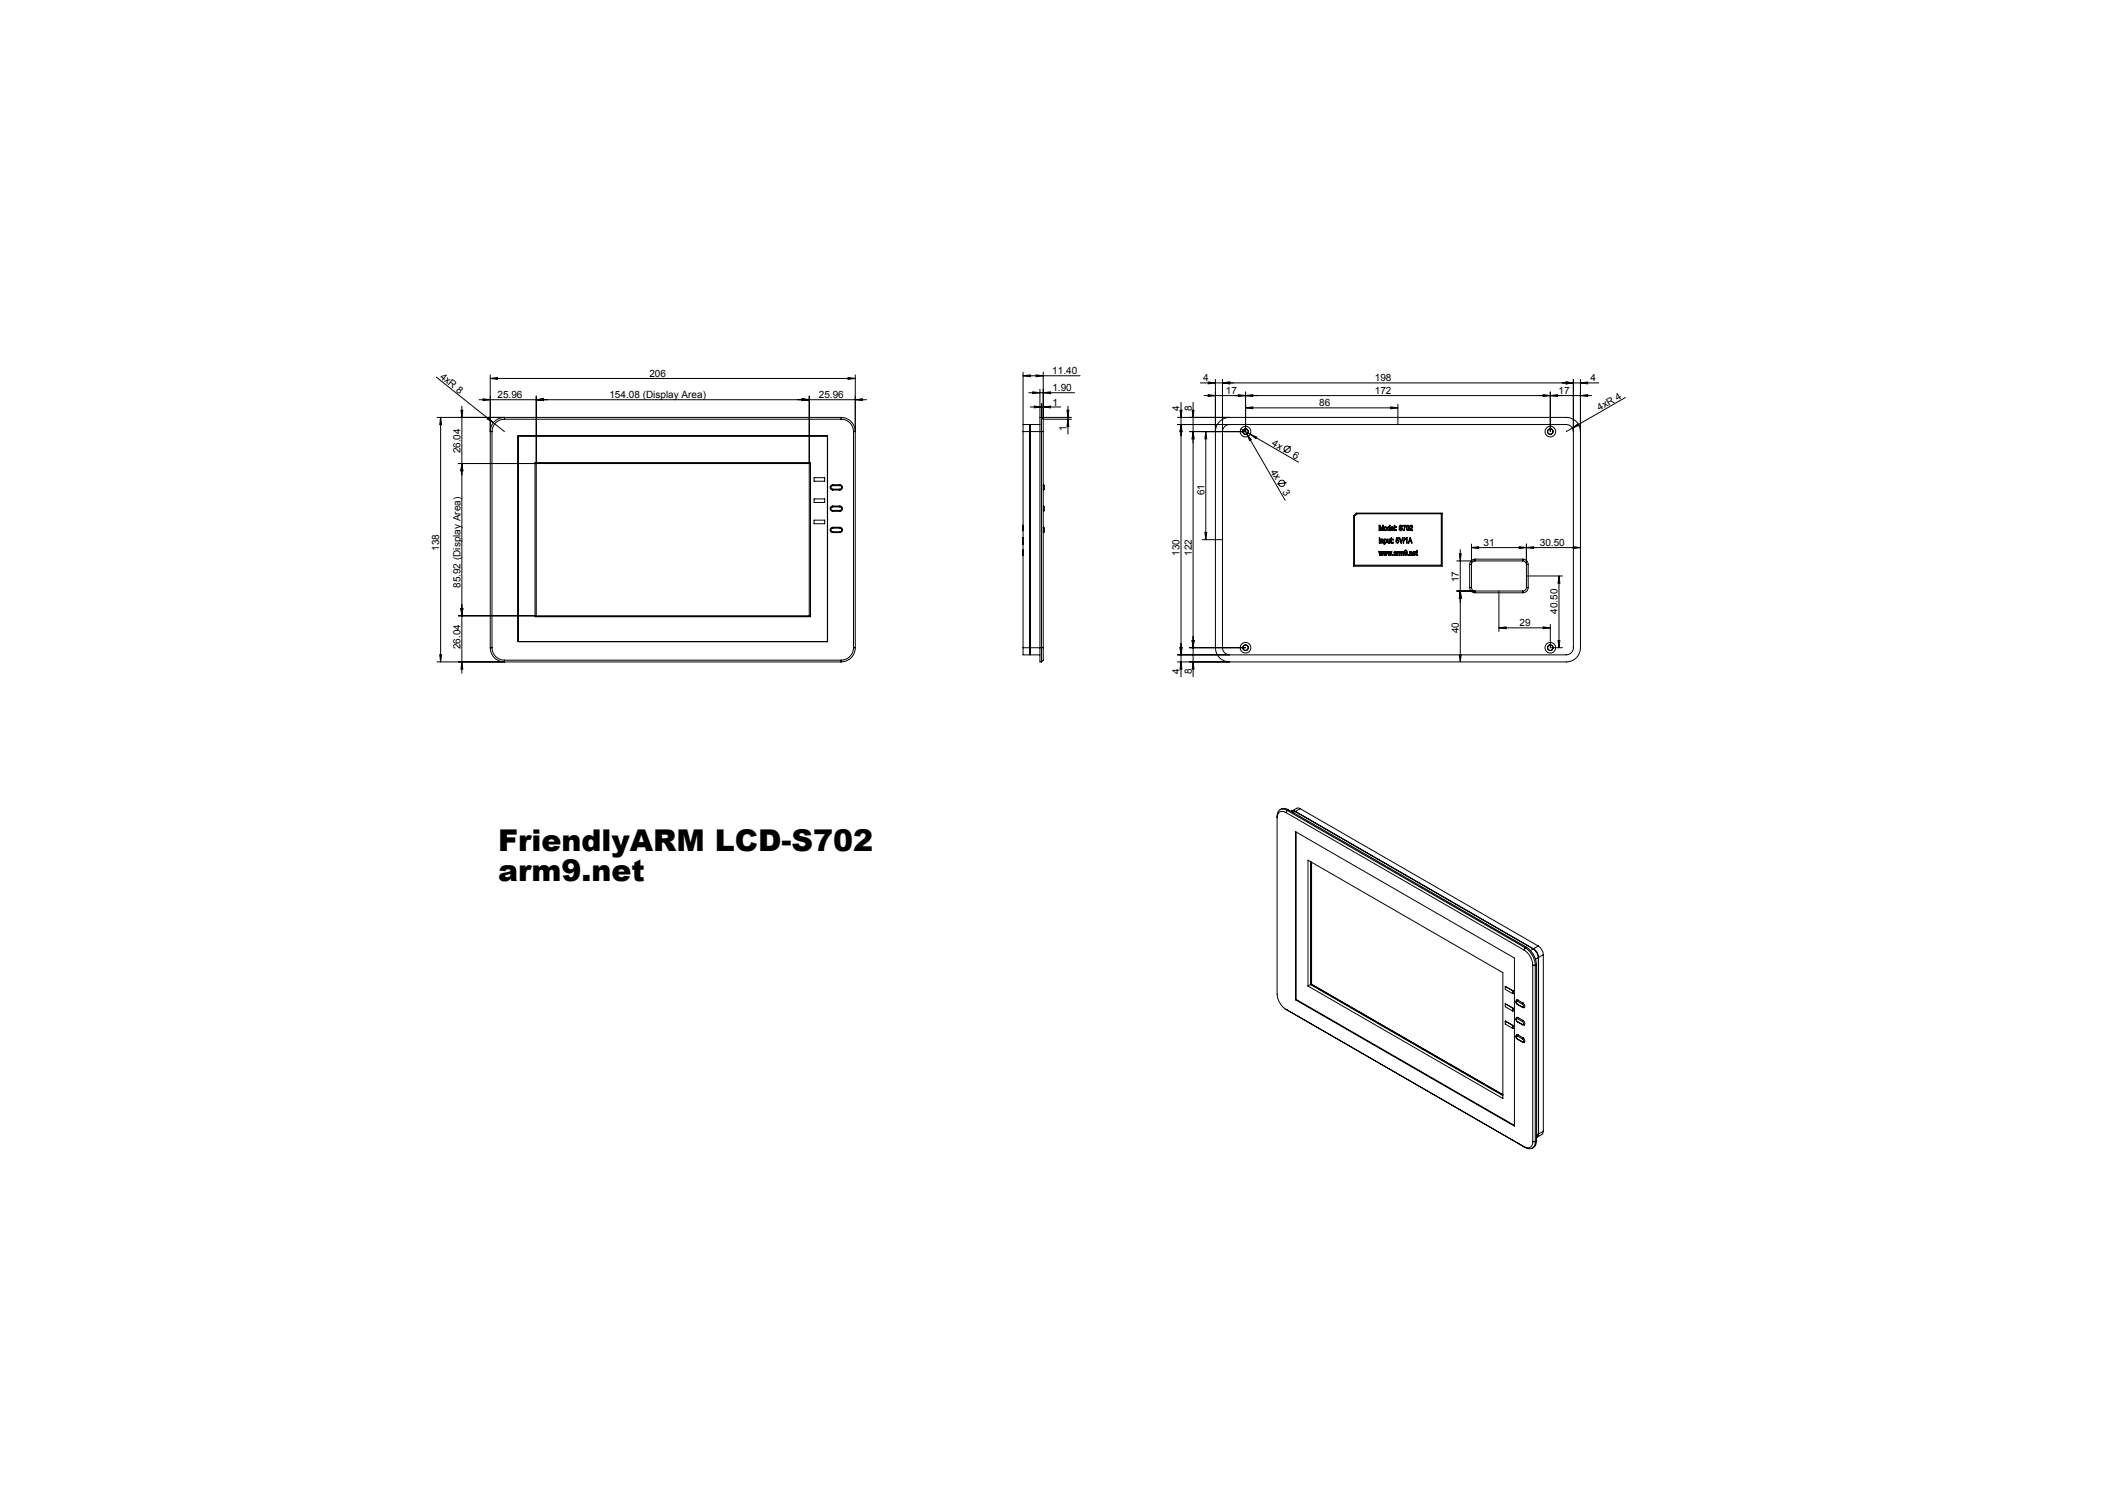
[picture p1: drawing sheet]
<svg xmlns="http://www.w3.org/2000/svg" width="1189mm" height="841mm" viewBox="0 0 1189 841" stroke-linecap="round" stroke-linejoin="round" font-family="sans-serif">
<g fill="none" stroke="#000" stroke-width=".56">
<path d="M246 213l39 31M277 214l4-1v1zM277 212v154M277 214h206M479 213l4 1h-4zM483 212v154M577 212h4v1zM577 210v30M577 212h32M585 212h4l-4 1zM587 220v16M589 210v27"/>
<path d="M682 216h4l-4 1zM686 214v152a8 8 0 0 0 8 8M690 214v152a4 4 0 0 0 4 4M690 216h4v1zM884 216h4l-4 1zM888 214v152a4 4 0 0 1-4 4h-220M892 216h4v1zM892 214v152a8 8 0 0 1-8 8h-220M902 216h-225M247 236h228M249 236v4h-1zM249 236v138"/>
<path d="M260 232h1v4zM261 229v151M270 226h219M273 225l4 1h-4zM276 236l2 3-3-3zM285 237v-1a8 8 0 0 0-8 8h1M285 237a7 7 0 0 0-7 7M285 237h190M303 226l4-1v1zM303 224v124M453 225l4 1h-4zM457 224v124h-198"/>
<path d="M475 236a8 8 0 0 1 8 8h-1M475 237a7 7 0 0 1 7 7M475 236v1M483 226l4-1v1zM577 240v4M577 240h4v130h-4v-4M580 222h26M581 230h18M583 221l4 1h-4zM584 229l4 1h-4zM587 236v138h1M587 240h-6v130h6"/>
<path d="M588 236v138M588 236l1 1M588 228v8M589 237v7M589 230l4-1v1zM589 222l4-1v1zM589 237h16M602 232h1v4zM603 237v4h-1zM603 229v16M605 236h-18M664 240h220a4 4 0 0 1 4 4"/>
<path d="M664 236h220a8 8 0 0 1 8 8M666 232h1l-1 4zM666 240l1 4h-1zM666 227v155M673 232h1l-1 4zM673 227v155M680 223h218M682 223h4l-4 1zM694 240a4 4 0 0 0-4 4M694 236a8 8 0 0 0-8 8M699 223h4l-4 1zM703 223h4v1z"/>
<path d="M703 221v23h-32M703 230h4v1zM703 230h86M785 230h4l-4 1zM789 228v12M871 223h4l-4 1zM875 223h4v1zM875 221v23M892 223h4v1zM917 224l-30 18M278 244v122M292 246h175v116h-175z"/>
<path d="M467 246h-175v116M482 244v122M577 244h12M577 244v122M581 241h.1M589 244v122M673 244l1 4h-1zM680 244v61M680 244l1 4h-1zM700 242l33 19M702 242l2 3M704 245l2 3-1 1z"/>
<path d="M704 245l21 37M705 245l4 2v1zM728 252l-4 3M887 242l4-3v1zM887 242l-3 2M259 262h198M261 262v4h-1zM302 261h155v87h-155zM459 270h6v2h-6zM470 276v1M470 274h.1M470 274a1 1 0 0 0-1 1 1 1 0 0 0 1 1"/>
<path d="M470 274a1.5 1.5 0 0 0-2 1 1.5 1.5 0 0 0 2 2M470 276h4M470 277h4M470 274h4M474 276v1M474 274h.1M474 274a1 1 0 0 1 1 1 1 1 0 0 1-1 1M474 274a1.5 1.5 0 0 1 1 1 1.5 1.5 0 0 1-1 2M589 277h.1M589 274h.1M589 274v3M589 274v2v1"/>
<path d="M726 272l-5 1M459 282h6v2h-6zM459 294h6v2h-6zM470 298h.1M470 286a1 1 0 0 0-1 1 1 1 0 0 0 1 1M470 288v1M470 286a1.5 1.5 0 0 0-2 1 1.5 1.5 0 0 0 2 2M470 286h.1M470 298a1 1 0 0 0-1 1 1 1 0 0 0 1 1M470 298a1.5 1.5 0 0 0-2 1 1.5 1.5 0 0 0 2 2M470 298h4M470 288h4"/>
<path d="M470 289h4M470 286h4M474 298h.1M474 298a1 1 0 0 1 1 1 1 1 0 0 1-1 1M474 298a1.5 1.5 0 0 1 1 1 1.5 1.5 0 0 1-1 2M474 288v1M474 286h.1M474 286a1 1 0 0 1 1 1 1 1 0 0 1-1 1M474 286a1.5 1.5 0 0 1 1 1 1.5 1.5 0 0 1-1 2M577 297v2M577 299h.1M577 298h.1"/>
<path d="M577 297h.1M577 300h.1M577 296v1M589 298h.1M589 289h.1M589 286h.1M589 298v3M589 286v3M589 298v2v1M589 286v2v1M764 291l1-1h49v30h-50zM764 291l2-1h47v29h-49z"/>
<path d="M778 296h1v3l1-3h1v3l-1-2-1 2v-2l-1 2zM783 298h1v1h-1zM784 296v3v1a1.2 1.2 0 0 1-1-2 1.2 1.2 0 0 1 1-1v1zM785 298l1-1v1h-1v1h1a.6 .6 0 0 1 0 1 .7 .7 0 0 1-1-1zM785 298h1h-1zM786 298h.1M787 296v3zM788 297v1zM788 299h.1M790 297h1h-1v1a1 1 0 0 1 2 0 .9 .9 0 0 1-1 1 .9 .9 0 0 1-1-1 .6 .6 0 0 0 0 1 .7 .7 0 0 0 1-1 1.1 1.1 0 0 1-1 0 1.1 1.1 0 0 1 0-1zM792 297h1l-1 2 1-2zM794 297v-1a1.6 1.6 0 0 1 1 2 1.6 1.6 0 0 1-1 1z"/>
<path d="M794 297a1.4 1.4 0 0 1 0 2zM796 297a.9 .9 0 0 1 1 0 .9 .9 0 0 1 0 1l-1 1h1h-1a1.5 1.5 0 0 0 1-2h-1zM470 300v1M470 300h4M470 301h4M474 300v1M577 313h.1M577 313v1M577 311h.1M577 312h.1M577 304h.1M577 307h.1"/>
<path d="M577 310h.1M577 303v4M577 311v2M589 301h.1M678 305h12M680 301h1l-1 4zM778 304l1 3zM779 304h1l1 3-1-2-1 2zM780 311v2l-1-1v1l-1-2 1 2v-2l1 2v-2h1v2M781 311v2l1-1v1l1-2 1 2v-1l1 1v-2v2l-1-2v2l-1-2-1 2v-2l-1 2M781 304h1l1 1-1 2-1-1v1zM781 313h.1"/>
<path d="M782 305v1zM783 304l1 2v-2v3l-1-1zM785 304h1v3l-1-1zM786 313h.1M786 306v1zM786 304v1zM787 313l1-1v1zM787 311a1.2 1.2 0 0 1 1 1 1.2 1.2 0 0 1 0 1h-1v-1h1h-1zM788 312h.1M788 304h1h-1v1a1 1 0 0 1 1 0 1 1 0 0 1 0 2l-1-1h1v-1h-1zM789 311h1l-1 1v1zM790 304l1 2 1-2-1 3z"/>
<path d="M790 311h2v2v-1l-1 1v-1l-1 1zM793 303l-1 4zM793 311a1.3 1.3 0 0 1 1 1 1.3 1.3 0 0 1-1 1h1v-1h-1zM794 303v4v-3l-1 1zM795 313h.1M795 311l2 1v1l-1-1-1 1zM796 304l1 3-1-1h-1v1zM796 304v1h-1zM797 312l2-1v1h-1v1h1a.7 .7 0 0 1-1 1 .7 .7 0 0 1-1-1zM798 312h1zM799 312h.1M799 311h1v3l-1-1z"/>
<path d="M822 317h37M824 313h1l-1 4zM824 310v64M829 319v13M830 309h4v1zM830 307v25M830 309h62M832 316v1h-1l-1 2h-1M832 316a3 3 0 0 0-3 3M832 316h27M857 309h4l-4 1zM859 317h2v2h1"/>
<path d="M859 316v1M859 316a3 3 0 0 1 3 3M861 309h4v1zM861 307v25M862 319v13M888 309h4l-4 1zM822 334h37M824 334l1 4h-1zM829 332a3 3 0 0 0 3 3M829 332h1M830 332a1.9 1.9 0 0 0 2 2v1M832 335h27"/>
<path d="M846 334v22M859 334v1M861 325h21M861 332v1l-2 1M861 332h1M862 332a3 3 0 0 1-3 3M880 325v41M880 325v4h-1zM260 343h1v5zM846 354h4v1zM846 354h29M871 354h4l-4 1z"/>
<path d="M875 352v14h7M247 374h228M248 370h1v4zM261 374v4h-1zM277 366a8 8 0 0 0 8 8v-1M277 366h1M278 366a7 7 0 0 0 7 7M285 373h190M475 373v1M482 366a7 7 0 0 1-7 7M482 366h1M483 366a8 8 0 0 1-8 8"/>
<path d="M577 366h12M581 369h.1M589 366v3a5 5 0 0 1-1 5M666 366h1l-1 4zM666 374l1 4h-1zM671 366h32M673 362h1l-1 4zM673 374l1 4h-1zM824 370h1l-1 4zM879 362h1v4zM722 457l2-1 3 1M726 459a3 3 0 0 0-4-1 3 3 0 0 0-1 3"/>
<path d="M726 459l134 77M726 457a3 3 0 0 0-4 0 3 3 0 0 0-1 4v100a11 11 0 0 0 5 9M726 457l135 78M726 457v2M727 457h-1M727 457l134 78M729 458h2M729 458l3-2h2l-3 2zM731 458l134 78a6 6 0 0 1 3 4M731 458l-1 1M734 456l134 78M731 469l124 72v95l-124-72z"/>
<path d="M731 470v94M738 486l110 63v71l-110-63zM740 486v70M740 487v69M860 536a11 11 0 0 1 5 9M861 535a12 12 0 0 1 5 10M861 535l-1 1M861 535a13 13 0 0 1 6 9M861 535h.1M865 536a6 6 0 0 1 3 5M868 534a6 6 0 0 1 3 5M868 534l-4 3"/>
<path d="M871 539l-3 1M871 539v100M740 556l-2 1M740 556l108 62M740 556h.1M849 557l5 2M849 557v1l5 3M849 557h.1M854 559v2M854 559h.1M865 545h1M865 545v99"/>
<path d="M866 545v99M867 544l-1 1M867 544v100M868 541v99M868 541h-2M868 540v100M726 570l135 78M726 570h.1M731 564l124 71M731 564h.1M849 567v1l5 3M849 576v2l5 2"/>
<path d="M849 567l5 2M849 576l5 3M849 567h.1M849 576h.1M854 569v2M854 579v1M854 569h.1M854 579h.1M856 564l-1 2 1 1M856 574a1.6 1.6 0 0 0 0 3M856 564l1 1M856 574h1"/>
<path d="M856 564h.1M856 574h.1M856 565v1v1M856 575v2M856 567h.1M856 577h.1M856 565l3 2M856 567l3 1M856 575l3 2M856 577l3 1M856 567l3 2M857 565h-1"/>
<path d="M857 574l-1 1M857 565l2 1M857 574l2 2M857 564v1M857 574h.1M859 567l1 1h-1M859 577l1 1h-1M859 568v1M859 578h.1M859 569h1M859 578h1M859 566v1"/>
<path d="M859 576v1M859 566l1 1v2M859 576l1 1v1M860 566h-1M860 576h-1M860 569h.1M860 578h.1M856 584l-1 1 1 2M856 584h1M856 584h.1M856 585v1M856 586v1"/>
<path d="M856 585l3 1M856 586l3 2M856 587l3 1M857 584l-1 1M857 584l2 2M857 584h.1M859 586l1 2h-1M859 588h.1M859 588h1M859 586h.1M859 586l1 1v1M860 586h-1"/>
<path d="M860 588h.1M871 639l-1 1-3 2M871 639l-3 1M865 644a3 3 0 0 1-2 4 3 3 0 0 1-3-1l1 1M865 644h1M866 644a3 3 0 0 1-1 4 3 3 0 0 1-4 0M867 644l-1 3-1 1M867 644h-1M868 640l-1 2M868 640l-1 1"/>
<circle cx="703" cy="244" r="1.6"/>
<circle cx="703" cy="244" r="1.5"/>
<circle cx="703" cy="244" r="3"/>
<circle cx="726" cy="254" r="1.8"/>
<circle cx="875" cy="244" r="1.5"/>
<circle cx="875" cy="244" r="3"/>
<circle cx="875" cy="244" r="1.6"/>
<circle cx="723" cy="273" r="1.8"/>
<circle cx="782" cy="298" r=".8"/>
<circle cx="782" cy="298" r="1"/>
<circle cx="793" cy="311" r=".6"/>
<circle cx="703" cy="366" r="1.6"/>
<circle cx="703" cy="366" r="1.5"/>
<circle cx="703" cy="366" r="3"/>
<circle cx="875" cy="366" r="1.5"/>
<circle cx="875" cy="366" r="1.6"/>
<circle cx="875" cy="366" r="3"/>
</g>
<g fill="#000">
<path d="M276 236l2 3-3-3zM704 245l2 3-1 1zM705 245l4 2v1zM887 242l4-3v1z"/>
<path d="M479 213l4 1h-4zM277 214l4-1v1zM589 230l4-1v1zM584 229l4 1h-4zM690 216h4v1zM682 216h4l-4 1z"/>
<path d="M303 226l4-1v1zM453 225l4 1h-4zM273 225l4 1h-4zM303 226l4-1v1zM453 225l4 1h-4zM483 226l4-1v1zM577 212h4v1zM585 212h4l-4 1zM583 221l4 1h-4zM589 222l4-1v1zM690 216h4v1zM884 216h4l-4 1zM884 216h4l-4 1zM892 216h4v1zM682 223h4l-4 1zM703 223h4v1zM699 223h4l-4 1zM875 223h4v1zM871 223h4l-4 1zM892 223h4v1zM830 309h4v1zM857 309h4l-4 1zM861 309h4v1zM888 309h4l-4 1z"/>
<path d="M785 230h4l-4 1zM703 230h4v1z"/>
<path d="M673 244l1 4h-1zM673 232h1l-1 4z"/>
<path d="M261 262v4h-1zM260 343h1v5zM260 232h1v4zM261 262v4h-1zM260 343h1v5zM261 374v4h-1zM249 236v4h-1zM248 370h1v4zM602 232h1v4zM603 237v4h-1zM666 232h1l-1 4zM666 240l1 4h-1zM666 240l1 4h-1zM666 366h1l-1 4zM666 366h1l-1 4zM666 374l1 4h-1zM673 244l1 4h-1zM673 362h1l-1 4zM673 362h1l-1 4zM673 374l1 4h-1zM824 313h1l-1 4zM824 334l1 4h-1zM824 334l1 4h-1zM824 370h1l-1 4z"/>
<path d="M680 301h1l-1 4zM680 244l1 4h-1z"/>
<path d="M880 325v4h-1zM879 362h1v4z"/>
<path d="M846 354h4v1zM871 354h4l-4 1z"/>
</g>
<g font-size="16.9">
<text x="281" y="480">FriendlyARM LCD-S702</text>
<text x="281" y="497">arm9.net</text>
</g>
<g font-size="5.6">
<text x="248" y="213" transform="rotate(39 248 213)">4xR 8</text>
<text x="366" y="213">206</text>
<text x="594" y="211">11.40</text>
<text x="679" y="215">4</text>
<text x="776" y="215">198</text>
<text x="898" y="215">4</text>
<text x="594" y="221">1.90</text>
<text x="281" y="225">25.96</text>
<text x="344" y="225">154.08 (Display Area)</text>
<text x="462" y="225">25.96</text>
<text x="692" y="222">17</text>
<text x="776" y="222">172</text>
<text x="880" y="222">17</text>
<text x="594" y="229">1</text>
<text x="666" y="232" transform="rotate(-90 666 232)">4</text>
<text x="672" y="232" transform="rotate(-90 672 232)">8</text>
<text x="745" y="229">86</text>
<text x="903" y="232" transform="rotate(-30 903 232)">4xR 4</text>
<text x="602" y="243" transform="rotate(-90 602 243)">1</text>
<text x="717" y="251" transform="rotate(30 717 251)">4x</text>
<text x="260" y="256" transform="rotate(-90 260 256)">26.04</text>
<text x="729" y="258" transform="rotate(30 729 258)">6</text>
<text x="717" y="266" transform="rotate(60 717 266)">4x</text>
<text x="680" y="279" transform="rotate(-90 680 279)">61</text>
<text x="724" y="278" transform="rotate(60 724 278)">3</text>
<text x="248" y="311" transform="rotate(-90 248 311)">138</text>
<text x="837" y="308">31</text>
<text x="869" y="308">30.50</text>
<text x="666" y="314" transform="rotate(-90 666 314)">130</text>
<text x="672" y="314" transform="rotate(-90 672 314)">122</text>
<text x="823" y="329" transform="rotate(-90 823 329)">17</text>
<text x="260" y="332" transform="rotate(-90 260 332)">85.92 (Display Area)</text>
<text x="879" y="346" transform="rotate(-90 879 346)">40.50</text>
<text x="858" y="354">29</text>
<text x="823" y="357" transform="rotate(-90 823 357)">40</text>
<text x="260" y="366" transform="rotate(-90 260 366)">26.04</text>
<text x="666" y="380" transform="rotate(-90 666 380)">4</text>
<text x="672" y="380" transform="rotate(-90 672 380)">8</text>
</g>
</svg>
